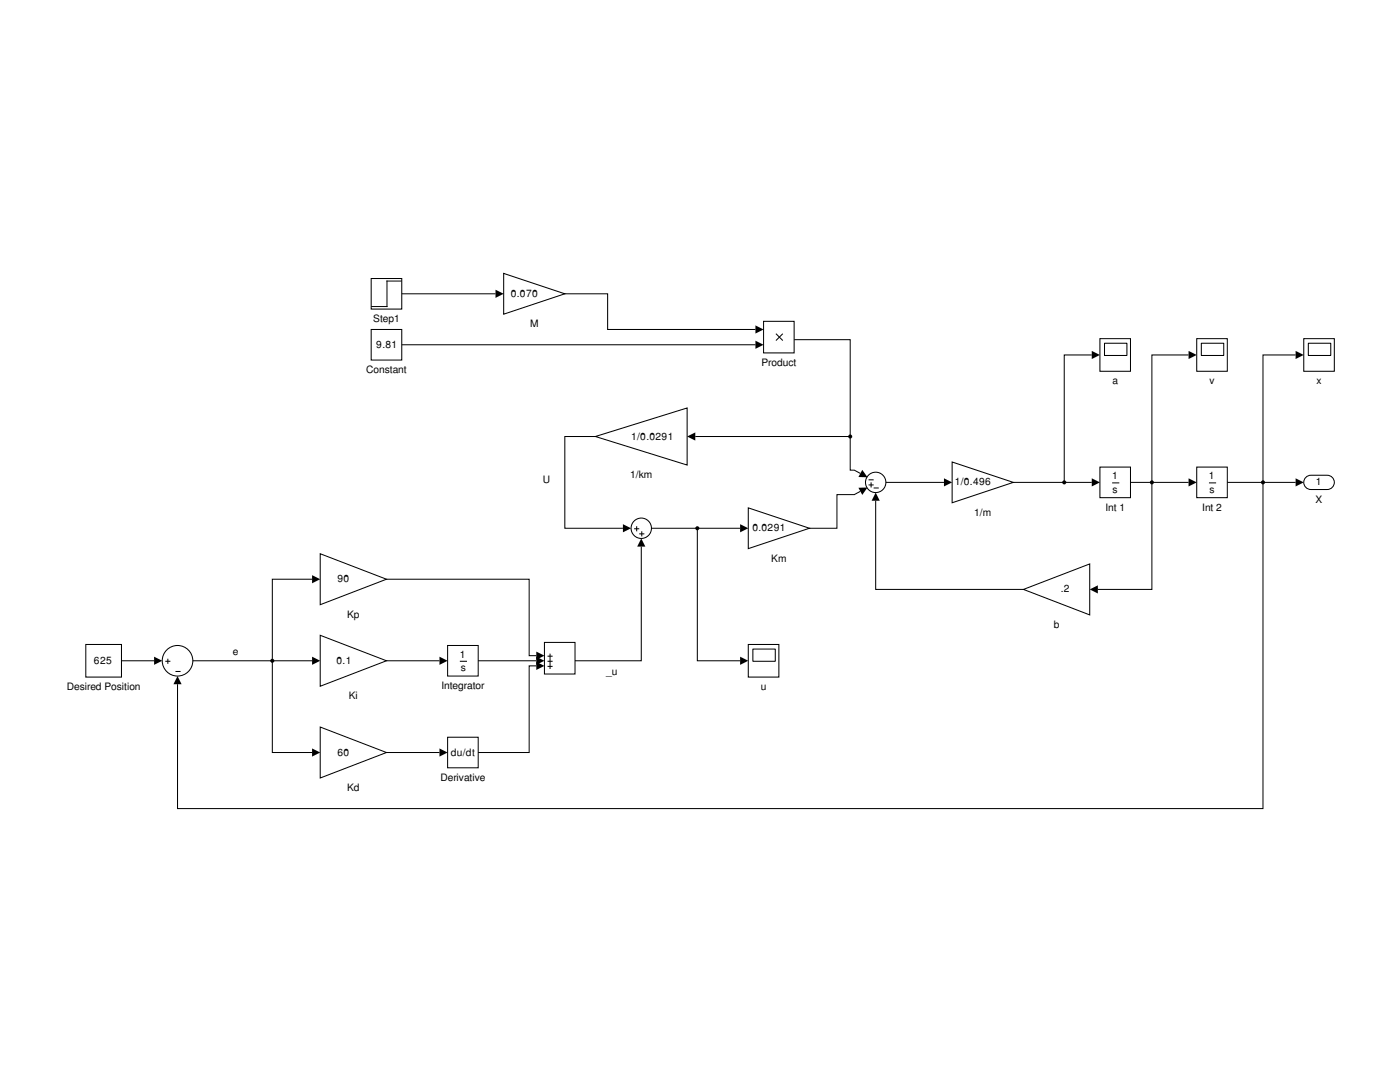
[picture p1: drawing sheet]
<svg xmlns="http://www.w3.org/2000/svg" width="279mm" height="216mm" viewBox="0 0 279 216" stroke-linecap="round" stroke-linejoin="round" font-family="sans-serif">
<path d="M149.3 101.3l12.2 4.1-12.2 4.1z" fill="none" stroke="#000" stroke-width=".2"/>
<circle cx="174.8" cy="96.3" r="2.03" fill="#fff"/>
<g fill="none" stroke="#000" stroke-width=".2">
<path d="M173.4 95.7h.9M173.4 96.8h.9M173.8 96.4v.8M174.5 97.4h.8"/>
<circle cx="174.8" cy="96.3" r="2.03"/>
</g>
<path d="M204.3 117.6l13.2-5.1v10.2z" fill="#fff"/>
<path d="M204.3 117.6l13.2-5.1v10.2z" fill="none" stroke="#000" stroke-width=".2"/>
<path d="M219.5 93.2h6.1v6.1h-6.1z" fill-rule="evenodd" fill="#fff"/>
<path d="M219.5 93.2h6.1v6.1h-6.1zM222.1 96.4h1.2" fill="none" stroke="#000" stroke-width=".2"/>
<path d="M238.8 93.2h6.1v6.1h-6.1z" fill-rule="evenodd" fill="#fff"/>
<path d="M238.8 93.2h6.1v6.1h-6.1zM241.4 96.4h1.2" fill="none" stroke="#000" stroke-width=".2"/>
<path d="M260.8 95.1l.8-.3h3.3a1.42 1.42 0 0 1 1.4 1.5 1.42 1.42 0 0 1-1.4 1.4h-3.3a1.42 1.42 0 0 1-1.3-1 1.42 1.42 0 0 1 .5-1.6z" fill="#fff"/>
<path d="M260.5 95.4l.7-.5 .4-.1h3.3a1.42 1.42 0 0 1 1.4 1.5 1.42 1.42 0 0 1-1.4 1.4h-3.3a1.42 1.42 0 0 1-1.3-.8 1.42 1.42 0 0 1 .2-1.5z" fill="none" stroke="#000" stroke-width=".2"/>
<path d="M238.8 67.6h6.1v6.5h-6.1z" fill-rule="evenodd" fill="#fff"/>
<path d="M238.8 67.6h6.1v6.5h-6.1zM239.7 68.5h4.5v2.4h-4.5z" fill="none" stroke="#000" stroke-width=".2"/>
<path d="M260.2 67.6h6.1v6.5h-6.1z" fill-rule="evenodd" fill="#fff"/>
<path d="M260.2 67.6h6.1v6.5h-6.1zM261.1 68.5h4.5v2.4h-4.5z" fill="none" stroke="#000" stroke-width=".2"/>
<path d="M152.4 64.1h6.1v6.3h-6.1z" fill-rule="evenodd" fill="#fff"/>
<path d="M152.4 64.1h6.1v6.3h-6.1zM154.9 66.7l1.3 1.2M156.2 66.7l-1.3 1.2" fill="none" stroke="#000" stroke-width=".2"/>
<path d="M74.1 65.7h6.1v6.1h-6.1z" fill-rule="evenodd" fill="#fff"/>
<path d="M74.1 65.7h6.1v6.1h-6.1z" fill="none" stroke="#000" stroke-width=".2"/>
<path d="M74.1 55.6h6.1v6.1h-6.1z" fill-rule="evenodd" fill="#fff"/>
<path d="M74.1 55.6h6.1v6.1h-6.1zM80.1 56.1h-2.9v5.1h-3" fill="none" stroke="#000" stroke-width=".2"/>
<path d="M100.5 54.6l12.2 4-12.2 4.1z" fill="#fff"/>
<path d="M100.5 54.6l12.2 4-12.2 4.1z" fill="none" stroke="#000" stroke-width=".2"/>
<path d="M118.8 87.1l18.3-5.7v11.4z" fill="#fff"/>
<path d="M118.8 87.1l18.3-5.7v11.4z" fill="none" stroke="#000" stroke-width=".2"/>
<path d="M190 92.2l12.2 4.1-12.2 4z" fill="#fff"/>
<path d="M190 92.2l12.2 4.1-12.2 4z" fill="none" stroke="#000" stroke-width=".2"/>
<path d="M219.5 67.6h6.1v6.5h-6.1z" fill-rule="evenodd" fill="#fff"/>
<path d="M219.5 67.6h6.1v6.5h-6.1zM220.4 68.5h4.5v2.4h-4.5z" fill="none" stroke="#000" stroke-width=".2"/>
<path d="M149.3 128.6h6.1v6.5h-6.1z" fill-rule="evenodd" fill="#fff"/>
<path d="M149.3 128.6h6.1v6.5h-6.1zM150.3 129.5h4.4v2.5h-4.4z" fill="none" stroke="#000" stroke-width=".2"/>
<path d="M17.1 128.6h7.1v6.5h-7.1z" fill-rule="evenodd" fill="#fff"/>
<path d="M17.1 128.6h7.1v6.5h-7.1z" fill="none" stroke="#000" stroke-width=".2"/>
<circle cx="35.4" cy="131.9" r="3.1" fill="#fff"/>
<g fill="none" stroke="#000" stroke-width=".2">
<path d="M33.1 132h.8M33.5 131.5v.9M35.1 134h.8"/>
<circle cx="35.4" cy="131.9" r="3.1"/>
</g>
<circle cx="128" cy="105.4" r="2.03" fill="#fff"/>
<g fill="none" stroke="#000" stroke-width=".2">
<path d="M126.7 105.5h.8M127.1 105.1v.8M127.7 106.5h.8M128.1 106.1v.8"/>
<circle cx="128" cy="105.4" r="2.03"/>
</g>
<path d="M108.7 128.2h6.1v6.3h-6.1z" fill="#fff"/>
<path d="M108.7 128.2h6.1v6.3h-6.1zM109.4 130.9h.8M109.4 132h.8M109.4 133h.8M109.8 130.5v.8M109.8 131.5v.9M109.8 132.6v.8" fill="none" stroke="#000" stroke-width=".2"/>
<path d="M89.3 128.8h6.1v6.1h-6.1z" fill-rule="evenodd" fill="#fff"/>
<path d="M89.3 128.8h6.1v6.1h-6.1zM91.9 132h1.2" fill="none" stroke="#000" stroke-width=".2"/>
<path d="M63.9 126.8l13.2 5-13.2 5.1z" fill="#fff"/>
<path d="M63.9 126.8l13.2 5-13.2 5.1z" fill="none" stroke="#000" stroke-width=".2"/>
<path d="M63.9 110.5l13.2 5.1-13.2 5.1z" fill="#fff"/>
<path d="M63.9 110.5l13.2 5.1-13.2 5.1z" fill="none" stroke="#000" stroke-width=".2"/>
<path d="M89.3 147.1h6.1v6.1h-6.1z" fill-rule="evenodd" fill="#fff"/>
<path d="M89.3 147.1h6.1v6.1h-6.1z" fill="none" stroke="#000" stroke-width=".2"/>
<path d="M63.9 145.1l13.2 5.1-13.2 5z" fill="#fff"/>
<g fill="none" stroke="#000" stroke-width=".2">
<path d="M80.2 58.6h18.7M112.7 58.6h8.6v7.1h29.5M80.2 68.8h70.6M158.5 67.8h11.2v19.3M217.9 70.8h-5.5v25.5M237.2 70.8h-7.3v46.8h-10.8M258.6 70.8h-6.5v90.5h-216.7v-24.8M118.8 87.1h-6.1v18.3h11.6M138.8 87.1h30.9M169.7 87.1v6.7h.8l1.2 .7M171.7 98l-1.2 .7h-3.5v6.7h-5.5M174.8 99.9v17.7h29.5"/>
<path d="M176.8 96.3h11.6M202.2 96.3h15.7M225.6 96.3h11.6M244.9 96.3h13.7M62.3 115.6h-8v34.6h8M77.1 115.6h28.5v15.2h1.4M128 109.1v22.7h-13.2M130 105.4h17.7M139.2 105.4v26.4h8.5M24.2 131.8h6.6M38.5 131.8h23.8M77.1 131.8h10.6"/>
<path d="M95.4 131.8h11.6M107 132.9h-1.4v17.3h-10.2M63.9 145.1l13.2 5.1-13.2 5zM77.1 150.2h10.6"/>
</g>
<g fill="#000">
<path d="M98.9 57.8l1.6 .8-1.6 .8zM150.8 64.9l1.6 .8-1.6 .9zM150.8 68l1.6 .8-1.6 .8zM217.9 70l1.6 .8-1.6 .8zM237.2 70l1.6 .8-1.6 .8zM258.6 70l1.6 .8-1.6 .8zM137.1 87.1l1.7-.8v1.6zM172.1 93.7l1 1.5h-1.8zM171.3 97.3h1.8l-1 1.5zM174.8 98.3l.8 1.6h-1.7zM188.4 95.4l1.6 .9-1.6 .8zM217.9 95.4l1.6 .9-1.6 .8z"/>
<path d="M237.2 95.4l1.6 .9-1.6 .8zM258.6 95.4l1.6 .9-1.6 .8zM62.3 114.8l1.6 .8-1.6 .8zM124.3 104.6l1.6 .8-1.6 .8zM128 107.4l.8 1.7h-1.6zM147.7 104.6l1.6 .8-1.6 .8zM217.5 117.6l1.6-.8v1.6zM30.8 131l1.6 .8-1.6 .9zM35.4 134.9l.8 1.6h-1.6zM62.3 131l1.6 .8-1.6 .9zM87.7 131l1.6 .8-1.6 .9zM107 130l1.7 .8-1.7 .8z"/>
<path d="M107 131l1.7 .8-1.7 .9zM107 132.1l1.7 .8-1.7 .8zM147.7 131l1.6 .8-1.6 .9zM62.3 149.3l1.6 .9-1.6 .8zM87.7 149.3l1.6 .9-1.6 .8z"/>
</g>
<g fill="#000">
<circle cx="169.7" cy="87.1" r=".41"/>
<circle cx="212.4" cy="96.3" r=".41"/>
<circle cx="229.9" cy="96.3" r=".41"/>
<circle cx="252.1" cy="96.3" r=".41"/>
<circle cx="139.2" cy="105.4" r=".41"/>
<circle cx="54.3" cy="131.8" r=".41"/>
</g>
<g font-size="2">
<text x="101.9" y="59.2">0.070</text>
<text x="74.5" y="64.3">Step1</text>
<text x="105.8" y="65.3">M</text>
<text x="75.1" y="69.4">9.81</text>
<text x="73.1" y="74.4">Constant</text>
<text x="152" y="73">Product</text>
<text x="222" y="76.7">a</text>
<text x="241.4" y="76.7">v</text>
<text x="262.7" y="76.7">x</text>
<text x="125.9" y="87.7">1/0.0291</text>
<text x="125.8" y="95.4">1/km</text>
<text x="222" y="95.6">1</text>
<text x="241.3" y="95.6">1</text>
<text x="108.3" y="96.4">U</text>
<text x="190.5" y="96.9">1/0.496</text>
<text x="220.6" y="101.9">Int 1</text>
<text x="222.1" y="98.3">s</text>
<text x="239.9" y="101.9">Int 2</text>
<text x="241.4" y="98.3">s</text>
<text x="262.6" y="100.3">X</text>
<text x="262.6" y="96.9">1</text>
<text x="150.1" y="106">0.0291</text>
<text x="194.4" y="102.9">1/m</text>
<text x="153.9" y="112.1">Km</text>
<text x="67.4" y="116.2">90</text>
<text x="211.7" y="118.2">.2</text>
<text x="69.3" y="123.3">Kp</text>
<text x="210.3" y="125.3">b</text>
<text x="46.5" y="130.8">e</text>
<text x="91.8" y="131.2">1</text>
<text x="13.3" y="137.7">Desired Position</text>
<text x="18.8" y="132.5">625</text>
<text x="67.2" y="132.5">0.1</text>
<text x="88.1" y="137.5">Integrator</text>
<text x="92" y="133.9">s</text>
<text x="121" y="134.6">_u</text>
<text x="151.8" y="137.7">u</text>
<text x="69.6" y="139.5">Ki</text>
<text x="67.4" y="150.8">60</text>
<text x="87.9" y="155.8">Derivative</text>
<text x="89.9" y="150.8">du/dt</text>
<text x="69.3" y="157.8">Kd</text>
</g>
</svg>
